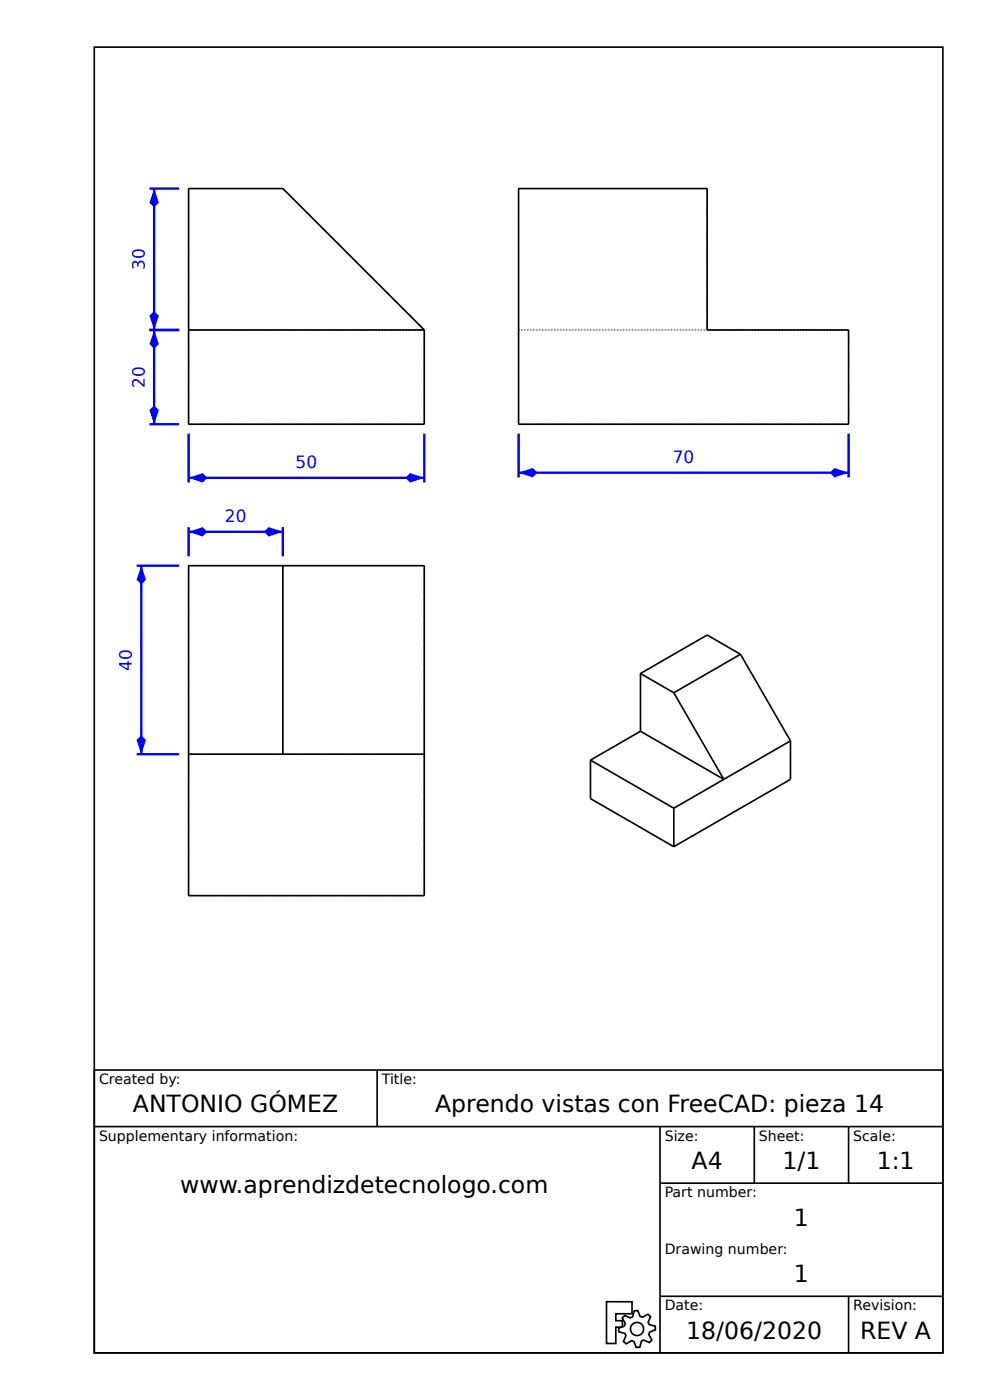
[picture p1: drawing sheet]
<svg xmlns="http://www.w3.org/2000/svg" width="210mm" height="297mm" viewBox="0 0 210 297" stroke-linecap="round" stroke-linejoin="round" font-family="sans-serif">
<g fill="none" stroke="#000" stroke-width=".35">
<path d="M20 10h180v277h-180zM40 40h20l30 30v20h-50zM110 40h40v30h30v20h-70zM40 70h50M40 120h50v70h-50zM60 120v40M157.1 138.8l-7.1-4.1-14.1 8.2M157.1 138.8l-14.2 8.2M157.1 138.8l10.6 18.4M40 160h50M135.9 155.1l-10.6 6.2M135.9 155.1l17.6 10.2"/>
<path d="M135.9 142.9l7 4.1M135.9 142.9v12.2M142.9 147l10.6 18.3M167.7 157.2v8.1l-24.8 14.3M167.7 157.2l-14.2 8.1M125.3 161.3v8.1l17.6 10.2M125.3 161.3l17.6 10.2M142.9 171.5v8.1M153.5 165.3l-10.6 6.2M20 227h180v60h-180zM20 239h180M80 227v12"/>
<path d="M140 239v48M160 239v12M180 239v12M140 251h60M128.7 276.2h5.4v2.5h-3.5v1.5h1.4v1.3h-1.4v3.5h-1.9zM132.5 279.1l1.2 .5 .5-.2 .3-1.3 .8-.1 .5 1.3 .5 .2 1.1-.7 .6 .5-.5 1.2 .2 .5 1.3 .3v.8l-1.2 .5-.2 .5 .7 1.2-.5 .5-1.3-.5-.4 .2-.4 1.3h-.7l-.5-1.2-.5-.2-1.2 .7-.6-.5 .6-1.2-.3-.5-1.2-.4-.1-.7 1.3-.5 .1-.5-.6-1.2zM140 275h60M180 275v12"/>
<circle cx="135.1" cy="281.9" r="1.4"/>
</g>
<g fill="none" stroke="#000" stroke-width=".21" stroke-dasharray=".2 .3 .1 0" stroke-linecap="butt">
<path d="M40 40h20M60 40l30 30M110 40h40M110 40v30M150 40v30M90 70h-50M110 70h40M150 70h30M40 90h50M40 90v-50M90 90v-20M110 90h70"/>
<path d="M110 90v-20M180 90v-20M40 120h50M40 120v70M90 120v70M90 160h-50M40 190h50"/>
</g>
<path d="M40 92v10.4M90 92v10.4M40 101.4h50" fill="none" stroke="#00f" stroke-width=".5"/>
<g fill="#00f">
<path d="M87 100.4l3 1-3 1-1-1z"/>
<path d="M40 101.4l3-1 1 1-1 1z"/>
</g>
<path d="M40 111.8v6.2M40 112.8h20M60 111.8v6.2" fill="none" stroke="#00f" stroke-width=".5"/>
<g fill="#00f">
<path d="M56 112.8l1-1 3 1-3 1z"/>
<path d="M40 112.8l3-1 1 1-1 1z"/>
</g>
<path d="M29 120h9M30 120v40M29 160h9" fill="none" stroke="#00f" stroke-width=".5"/>
<g fill="#00f">
<path d="M29 157l1-1 1 1-1 3z"/>
<path d="M30 120l1 3-1 1-1-1z"/>
</g>
<path d="M31.7 40h6.3M32.7 40v30M31.7 70h6.3" fill="none" stroke="#00f" stroke-width=".5"/>
<g fill="#00f">
<path d="M31.7 67l1-1 1 1-1 3z"/>
<path d="M32.7 40l1 3-1 1-1-1z"/>
</g>
<path d="M31.7 70h6.3M32.7 70v20M31.7 90h6.3" fill="none" stroke="#00f" stroke-width=".5"/>
<g fill="#00f">
<path d="M32.7 70l1 3-1 1-1-1z"/>
<path d="M31.7 87l1-1 1 1-1 3z"/>
</g>
<path d="M110 92v9.3M180 92v9.3M110 100.3h70" fill="none" stroke="#00f" stroke-width=".5"/>
<g fill="#00f">
<path d="M177 99.3l3 1-3 1-1-1z"/>
<path d="M110 100.3l3-1 1 1-1 1z"/>
</g>
<g font-size="5">
<text x="28.2" y="236">ANTONIO GÓMEZ</text>
<text x="92.3" y="236">Aprendo vistas con FreeCAD: pieza 14</text>
<text x="146.7" y="248">A4</text>
<text x="166" y="248">1/1</text>
<text x="186" y="248">1:1</text>
<text x="38.2" y="253.1">www.aprendizdetecnologo.com</text>
<text x="168.4" y="260">1</text>
<text x="168.4" y="272">1</text>
<text x="145.6" y="284">18/06/2020</text>
<text x="182.4" y="284">REV A</text>
</g>
<g font-size="3.6" fill="#00f">
<text x="30.7" y="57.3" transform="rotate(-90 30.7 57.3)">30</text>
<text x="30.7" y="82.3" transform="rotate(-90 30.7 82.3)">20</text>
<text x="62.7" y="99.4">50</text>
<text x="142.7" y="98.3">70</text>
<text x="47.7" y="110.8">20</text>
<text x="28" y="142.3" transform="rotate(-90 28 142.3)">40</text>
</g>
<g font-size="3">
<text x="21" y="230">Created by:</text>
<text x="81" y="230">Title:</text>
<text x="21" y="242">Supplementary information:</text>
<text x="141" y="242">Size:</text>
<text x="161" y="242">Sheet:</text>
<text x="181" y="242">Scale:</text>
<text x="141" y="254">Part number:</text>
<text x="141" y="266">Drawing number:</text>
<text x="141" y="278">Date:</text>
<text x="181" y="278">Revision:</text>
</g>
</svg>
